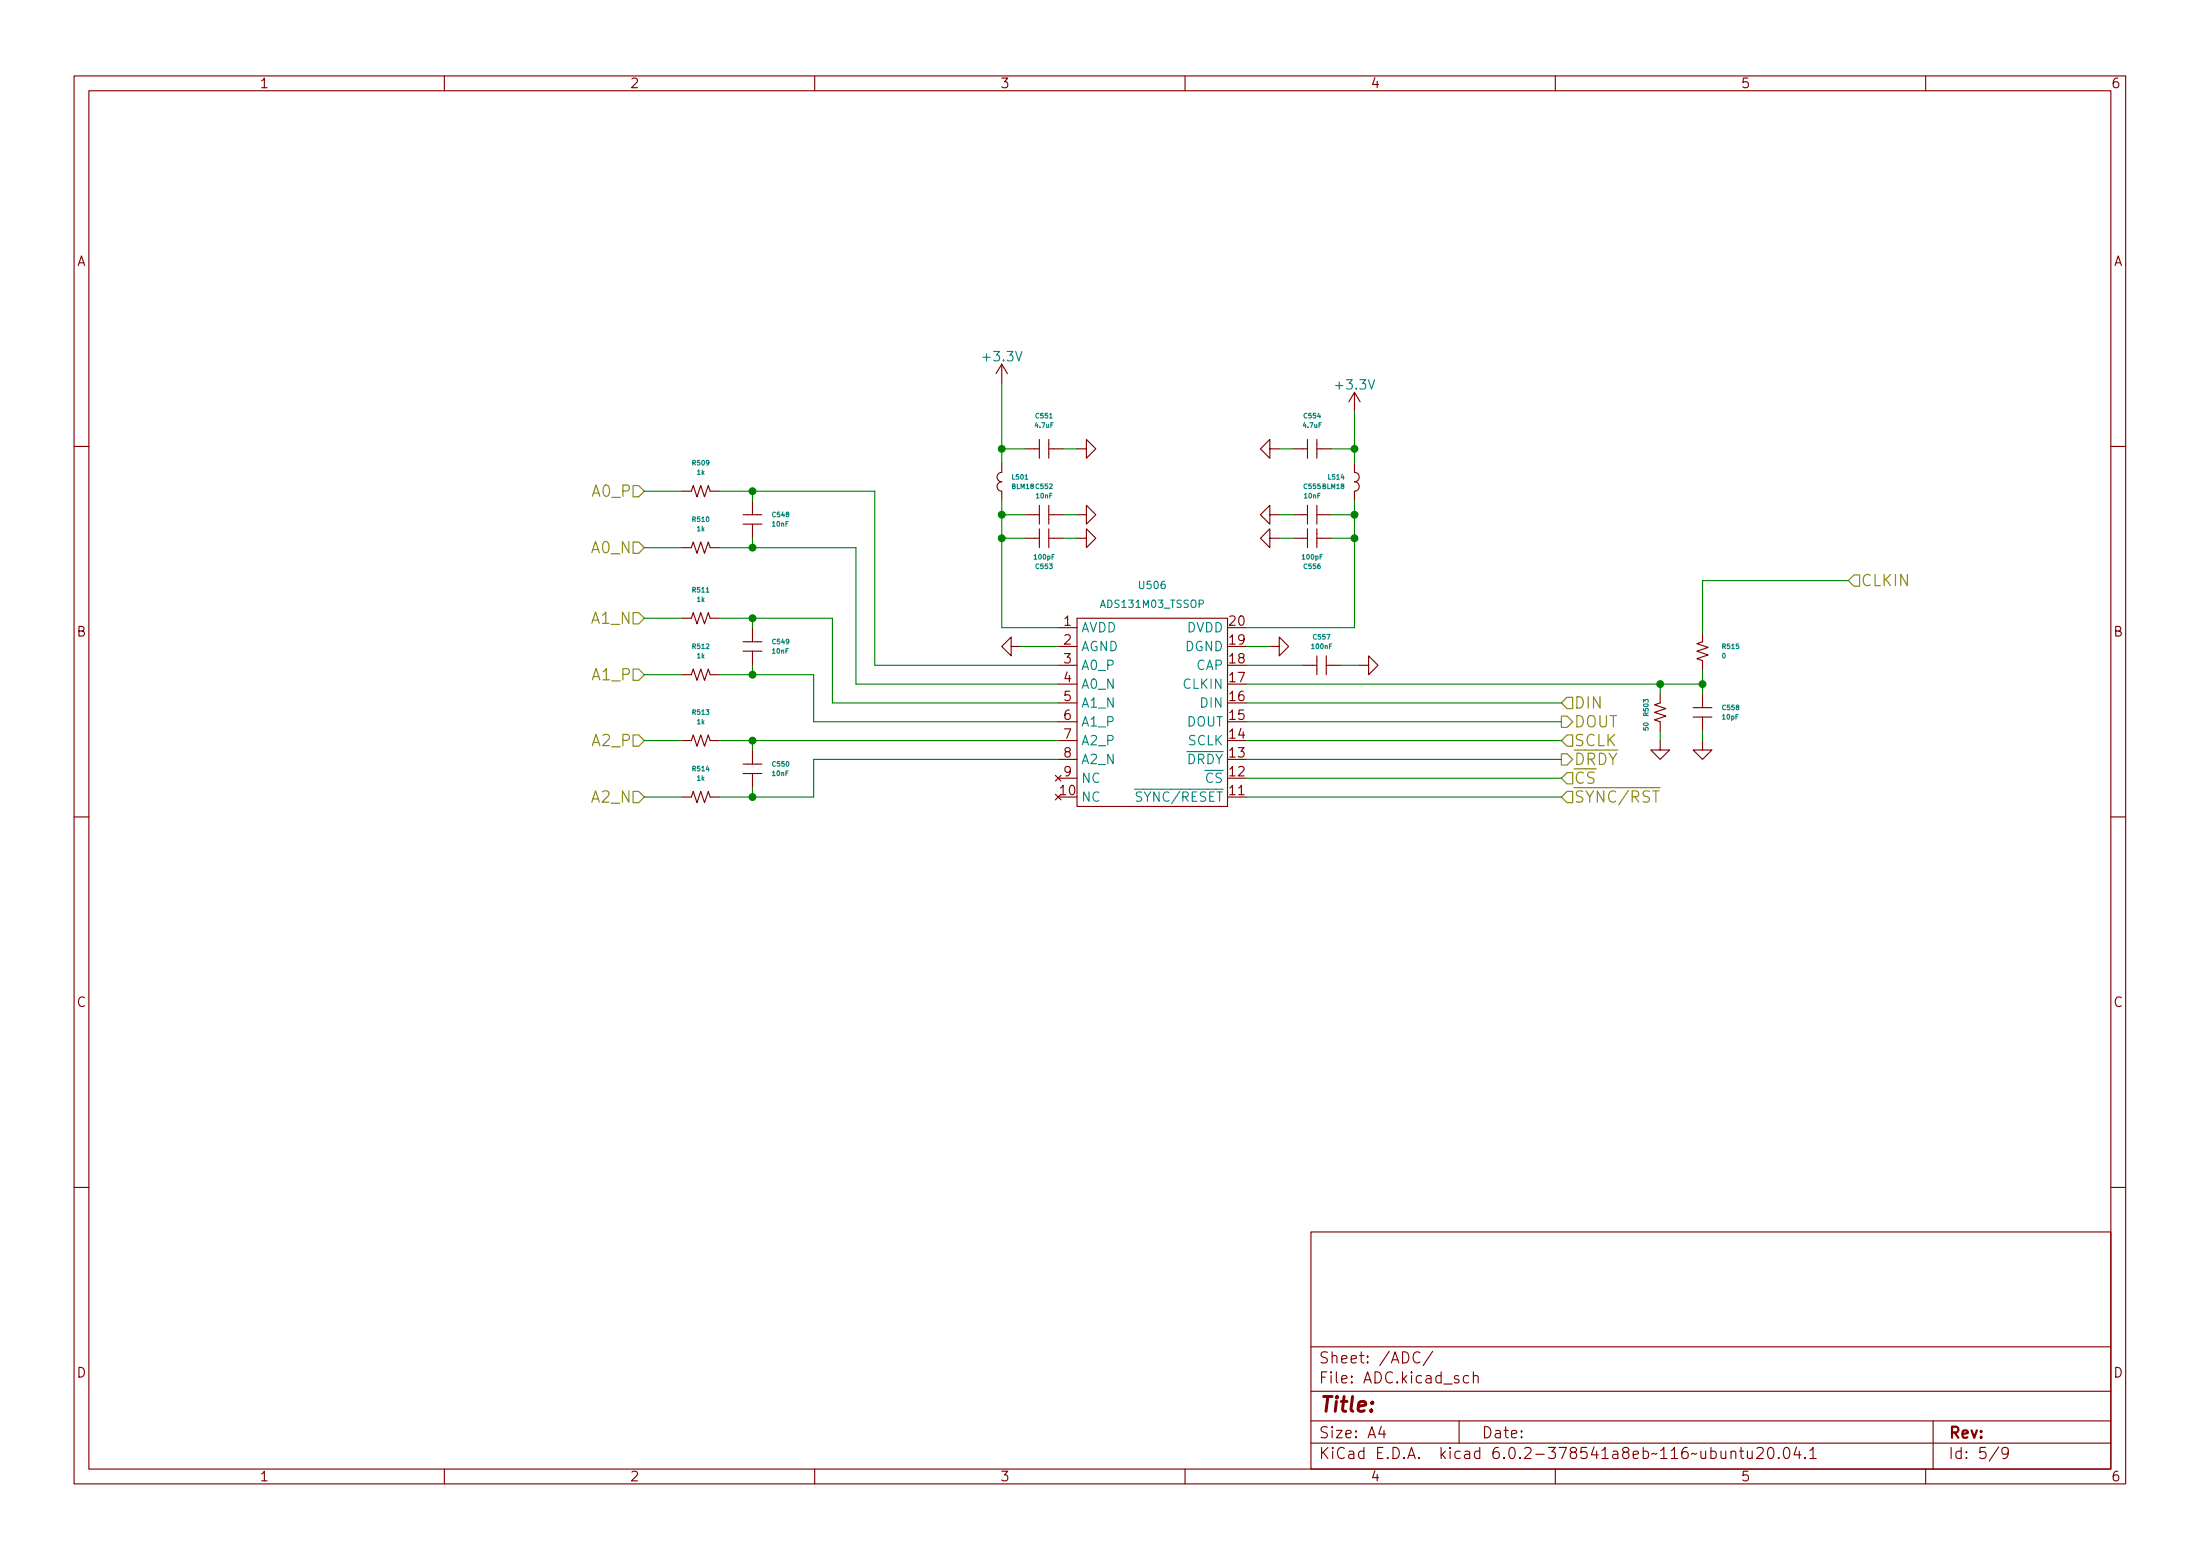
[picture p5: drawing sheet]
(kicad_sch (version 20211123) (generator eeschema)

 (paper "A4")

 (lib_symbols
  (symbol "ADS131M03:ADS131M03_TSSOP" (in_bom yes) (on_board yes)
   (property "Reference" "U" (id 0) (at 0 13.97 0) (effects (font (size 1 1))))
   (property "Value" "ADS131M03_TSSOP" (id 1) (at 0 -15.24 0) (effects (font (size 1 1))))
   (property "Footprint" "SSOP:TSSOP20_5.8W" (id 2) (at -3.81 3.81 0) (effects (font (size 1.27 1.27)) hide))
   (property "Datasheet" "" (id 3) (at -3.81 3.81 0) (effects (font (size 1.27 1.27)) hide))
   (symbol "ADS131M03_TSSOP_0_1"
    (rectangle (start -10.16 12.7) (end 10.16 -12.7) (stroke (width 0.1524) (type default) (color 0 0 0 0)) (fill (type none))))
   (symbol "ADS131M03_TSSOP_1_1"
    (pin power_in line (at -12.7 11.43 0) (length 2.54) (name "AVDD" (effects (font (size 1.27 1.27)))) (number "1" (effects (font (size 1.27 1.27)))))
    (pin no_connect line (at -12.7 -11.43 0) (length 2.54) (name "NC" (effects (font (size 1.27 1.27)))) (number "10" (effects (font (size 1.27 1.27)))))
    (pin input line (at 12.7 -11.43 180) (length 2.54) (name "~{SYNC/RESET}" (effects (font (size 1.27 1.27)))) (number "11" (effects (font (size 1.27 1.27)))))
    (pin input line (at 12.7 -8.89 180) (length 2.54) (name "~{CS}" (effects (font (size 1.27 1.27)))) (number "12" (effects (font (size 1.27 1.27)))))
    (pin output line (at 12.7 -6.35 180) (length 2.54) (name "~{DRDY}" (effects (font (size 1.27 1.27)))) (number "13" (effects (font (size 1.27 1.27)))))
    (pin input line (at 12.7 -3.81 180) (length 2.54) (name "SCLK" (effects (font (size 1.27 1.27)))) (number "14" (effects (font (size 1.27 1.27)))))
    (pin output line (at 12.7 -1.27 180) (length 2.54) (name "DOUT" (effects (font (size 1.27 1.27)))) (number "15" (effects (font (size 1.27 1.27)))))
    (pin input line (at 12.7 1.27 180) (length 2.54) (name "DIN" (effects (font (size 1.27 1.27)))) (number "16" (effects (font (size 1.27 1.27)))))
    (pin input line (at 12.7 3.81 180) (length 2.54) (name "CLKIN" (effects (font (size 1.27 1.27)))) (number "17" (effects (font (size 1.27 1.27)))))
    (pin power_out line (at 12.7 6.35 180) (length 2.54) (name "CAP" (effects (font (size 1.27 1.27)))) (number "18" (effects (font (size 1.27 1.27)))))
    (pin power_in line (at 12.7 8.89 180) (length 2.54) (name "DGND" (effects (font (size 1.27 1.27)))) (number "19" (effects (font (size 1.27 1.27)))))
    (pin power_in line (at -12.7 8.89 0) (length 2.54) (name "AGND" (effects (font (size 1.27 1.27)))) (number "2" (effects (font (size 1.27 1.27)))))
    (pin power_in line (at 12.7 11.43 180) (length 2.54) (name "DVDD" (effects (font (size 1.27 1.27)))) (number "20" (effects (font (size 1.27 1.27)))))
    (pin input line (at -12.7 6.35 0) (length 2.54) (name "A0_P" (effects (font (size 1.27 1.27)))) (number "3" (effects (font (size 1.27 1.27)))))
    (pin input line (at -12.7 3.81 0) (length 2.54) (name "A0_N" (effects (font (size 1.27 1.27)))) (number "4" (effects (font (size 1.27 1.27)))))
    (pin input line (at -12.7 1.27 0) (length 2.54) (name "A1_N" (effects (font (size 1.27 1.27)))) (number "5" (effects (font (size 1.27 1.27)))))
    (pin input line (at -12.7 -1.27 0) (length 2.54) (name "A1_P" (effects (font (size 1.27 1.27)))) (number "6" (effects (font (size 1.27 1.27)))))
    (pin input line (at -12.7 -3.81 0) (length 2.54) (name "A2_P" (effects (font (size 1.27 1.27)))) (number "7" (effects (font (size 1.27 1.27)))))
    (pin input line (at -12.7 -6.35 0) (length 2.54) (name "A2_N" (effects (font (size 1.27 1.27)))) (number "8" (effects (font (size 1.27 1.27)))))
    (pin no_connect line (at -12.7 -8.89 0) (length 2.54) (name "NC" (effects (font (size 1.27 1.27)))) (number "9" (effects (font (size 1.27 1.27)))))))
  (symbol "adccore-rescue:+3.3V" (power) (pin_names (offset 0)) (in_bom yes) (on_board yes)
   (property "Reference" "#PWR" (id 0) (at 0 -3.81 0) (effects (font (size 1.27 1.27)) hide))
   (property "Value" "+3.3V" (id 1) (at 0 3.556 0) (effects (font (size 1.27 1.27))))
   (property "Footprint" "" (id 2) (at 0 0 0) (effects (font (size 1.27 1.27)) hide))
   (property "Datasheet" "" (id 3) (at 0 0 0) (effects (font (size 1.27 1.27)) hide))
   (symbol "+3.3V_0_1"
    (polyline (pts (xy -0.762 1.27) (xy 0 2.54)) (stroke (width 0) (type default) (color 0 0 0 0)) (fill (type none)))
    (polyline (pts (xy 0 0) (xy 0 2.54)) (stroke (width 0) (type default) (color 0 0 0 0)) (fill (type none)))
    (polyline (pts (xy 0 2.54) (xy 0.762 1.27)) (stroke (width 0) (type default) (color 0 0 0 0)) (fill (type none))))
   (symbol "+3.3V_1_1"
    (pin power_in line (at 0 0 90) (length 0) hide (name "+3V3" (effects (font (size 1.27 1.27)))) (number "1" (effects (font (size 1.27 1.27)))))))
  (symbol "adccore-rescue:GND" (power) (pin_names (offset 0)) (in_bom yes) (on_board yes)
   (property "Reference" "#PWR" (id 0) (at 0 -6.35 0) (effects (font (size 1.27 1.27)) hide))
   (property "Value" "GND" (id 1) (at 0 -3.81 0) (effects (font (size 1.27 1.27))))
   (property "Footprint" "" (id 2) (at 0 0 0) (effects (font (size 1.27 1.27)) hide))
   (property "Datasheet" "" (id 3) (at 0 0 0) (effects (font (size 1.27 1.27)) hide))
   (symbol "GND_0_1"
    (polyline (pts (xy 0 0) (xy 0 -1.27) (xy 1.27 -1.27) (xy 0 -2.54) (xy -1.27 -1.27) (xy 0 -1.27)) (stroke (width 0) (type default) (color 0 0 0 0)) (fill (type none))))
   (symbol "GND_1_1"
    (pin power_in line (at 0 0 270) (length 0) hide (name "GND" (effects (font (size 1.27 1.27)))) (number "1" (effects (font (size 1.27 1.27)))))))
  (symbol "passives:CAP_0402" (pin_numbers hide) (pin_names (offset 0) hide) (in_bom yes) (on_board yes)
   (property "Reference" "C" (id 0) (at 0 -2.54 0) (effects (font (size 0.635 0.635))))
   (property "Value" "CAP_0402" (id 1) (at 0 1.905 0) (effects (font (size 0.635 0.635))))
   (property "Footprint" "General_SMD:SM0402" (id 2) (at 0 2.54 0) (effects (font (size 1.524 1.524)) hide))
   (property "Datasheet" "" (id 3) (at 0 0 0) (effects (font (size 1.524 1.524))))
   (symbol "CAP_0402_0_1"
    (polyline (pts (xy -1.27 0) (xy -0.635 0)) (stroke (width 0) (type default) (color 0 0 0 0)) (fill (type none)))
    (polyline (pts (xy -0.635 -1.27) (xy -0.635 1.27)) (stroke (width 0) (type default) (color 0 0 0 0)) (fill (type none)))
    (polyline (pts (xy 0.635 -1.27) (xy 0.635 -0.635)) (stroke (width 0) (type default) (color 0 0 0 0)) (fill (type none)))
    (polyline (pts (xy 0.635 0.635) (xy 0.635 -0.635)) (stroke (width 0) (type default) (color 0 0 0 0)) (fill (type none)))
    (polyline (pts (xy 0.635 1.27) (xy 0.635 0.635)) (stroke (width 0) (type default) (color 0 0 0 0)) (fill (type none)))
    (polyline (pts (xy 1.27 0) (xy 0.635 0)) (stroke (width 0) (type default) (color 0 0 0 0)) (fill (type none))))
   (symbol "CAP_0402_1_1"
    (pin passive line (at -2.54 0 0) (length 1.27) (name "~" (effects (font (size 0.635 0.635)))) (number "1" (effects (font (size 0.635 0.635)))))
    (pin passive line (at 2.54 0 180) (length 1.27) (name "~" (effects (font (size 0.635 0.635)))) (number "2" (effects (font (size 0.635 0.635)))))))
  (symbol "passives:CAP_0805" (pin_numbers hide) (pin_names (offset 0) hide) (in_bom yes) (on_board yes)
   (property "Reference" "C" (id 0) (at 0 -2.54 0) (effects (font (size 0.635 0.635))))
   (property "Value" "CAP_0805" (id 1) (at 0 1.905 0) (effects (font (size 0.635 0.635))))
   (property "Footprint" "General_SMD:SM0805" (id 2) (at 0 2.54 0) (effects (font (size 1.524 1.524)) hide))
   (property "Datasheet" "" (id 3) (at 0 0 0) (effects (font (size 1.524 1.524))))
   (symbol "CAP_0805_0_1"
    (polyline (pts (xy -1.27 0) (xy -0.635 0)) (stroke (width 0) (type default) (color 0 0 0 0)) (fill (type none)))
    (polyline (pts (xy -0.635 -1.27) (xy -0.635 1.27)) (stroke (width 0) (type default) (color 0 0 0 0)) (fill (type none)))
    (polyline (pts (xy 0.635 -1.27) (xy 0.635 -0.635)) (stroke (width 0) (type default) (color 0 0 0 0)) (fill (type none)))
    (polyline (pts (xy 0.635 0.635) (xy 0.635 -0.635)) (stroke (width 0) (type default) (color 0 0 0 0)) (fill (type none)))
    (polyline (pts (xy 0.635 1.27) (xy 0.635 0.635)) (stroke (width 0) (type default) (color 0 0 0 0)) (fill (type none)))
    (polyline (pts (xy 1.27 0) (xy 0.635 0)) (stroke (width 0) (type default) (color 0 0 0 0)) (fill (type none))))
   (symbol "CAP_0805_1_1"
    (pin passive line (at -2.54 0 0) (length 1.27) (name "~" (effects (font (size 0.635 0.635)))) (number "1" (effects (font (size 0.635 0.635)))))
    (pin passive line (at 2.54 0 180) (length 1.27) (name "~" (effects (font (size 0.635 0.635)))) (number "2" (effects (font (size 0.635 0.635)))))))
  (symbol "passives:IND_0603" (pin_numbers hide) (pin_names (offset 0) hide) (in_bom yes) (on_board yes)
   (property "Reference" "L" (id 0) (at 0 -2.54 0) (effects (font (size 0.635 0.635))))
   (property "Value" "IND_0603" (id 1) (at 0 1.27 0) (effects (font (size 0.635 0.635))))
   (property "Footprint" "SM0603" (id 2) (at 0 0 0) (effects (font (size 1.524 1.524)) hide))
   (property "Datasheet" "" (id 3) (at 0 0 0) (effects (font (size 1.524 1.524))))
   (symbol "IND_0603_0_1"
    (arc (start 0 0) (mid -0.635 0.635) (end -1.27 0) (stroke (width 0) (type default) (color 0 0 0 0)) (fill (type none)))
    (arc (start 1.27 0) (mid 0.635 0.635) (end 0 0) (stroke (width 0) (type default) (color 0 0 0 0)) (fill (type none))))
   (symbol "IND_0603_1_1"
    (pin passive line (at -2.54 0 0) (length 1.27) (name "~" (effects (font (size 0.635 0.635)))) (number "1" (effects (font (size 0.635 0.635)))))
    (pin passive line (at 2.54 0 180) (length 1.27) (name "~" (effects (font (size 0.635 0.635)))) (number "2" (effects (font (size 0.635 0.635)))))))
  (symbol "passives:RES_0402" (pin_numbers hide) (pin_names (offset 0) hide) (in_bom yes) (on_board yes)
   (property "Reference" "R" (id 0) (at 0 -2.54 0) (effects (font (size 0.635 0.635))))
   (property "Value" "RES_0402" (id 1) (at 0 1.27 0) (effects (font (size 0.635 0.635))))
   (property "Footprint" "SM0402" (id 2) (at 0 0 0) (effects (font (size 1.524 1.524)) hide))
   (property "Datasheet" "" (id 3) (at 0 0 0) (effects (font (size 1.524 1.524))))
   (symbol "RES_0402_0_1"
    (polyline (pts (xy -1.27 0) (xy -1.016 0.762) (xy -0.508 -0.762) (xy 0 0.762) (xy 0.508 -0.762) (xy 1.016 0.762) (xy 1.27 0)) (stroke (width 0) (type default) (color 0 0 0 0)) (fill (type none))))
   (symbol "RES_0402_1_1"
    (pin passive line (at -2.54 0 0) (length 1.27) (name "1" (effects (font (size 1.27 1.27)))) (number "1" (effects (font (size 1.27 1.27)))))
    (pin passive line (at 2.54 0 180) (length 1.27) (name "2" (effects (font (size 1.27 1.27)))) (number "2" (effects (font (size 1.27 1.27))))))))

 (junction (at 101.6 73.66) (diameter 0) (color 0 0 0 0))
 (junction (at 135.255 60.325) (diameter 0) (color 0 0 0 0))
 (junction (at 182.88 72.39) (diameter 0) (color 0 0 0 0))
 (junction (at 182.88 60.325) (diameter 0) (color 0 0 0 0))
 (junction (at 182.88 69.215) (diameter 0) (color 0 0 0 0))
 (junction (at 135.255 72.39) (diameter 0) (color 0 0 0 0))
 (junction (at 101.6 83.185) (diameter 0) (color 0 0 0 0))
 (junction (at 224.155 92.075) (diameter 0) (color 0 0 0 0))
 (junction (at 101.6 107.315) (diameter 0) (color 0 0 0 0))
 (junction (at 101.6 66.04) (diameter 0) (color 0 0 0 0))
 (junction (at 135.255 69.215) (diameter 0) (color 0 0 0 0))
 (junction (at 101.6 90.805) (diameter 0) (color 0 0 0 0))
 (junction (at 101.6 99.695) (diameter 0) (color 0 0 0 0))
 (junction (at 229.87 92.075) (diameter 0) (color 0 0 0 0))

 (wire (pts (xy 182.88 69.215) (xy 182.88 72.39)) (stroke (width 0) (type default) (color 0 0 0 0)))
 (wire (pts (xy 224.155 92.075) (xy 229.87 92.075)) (stroke (width 0) (type default) (color 0 0 0 0)))
 (wire (pts (xy 224.155 92.075) (xy 224.155 93.345)) (stroke (width 0) (type default) (color 0 0 0 0)))
 (wire (pts (xy 101.6 73.66) (xy 97.155 73.66)) (stroke (width 0) (type default) (color 0 0 0 0)))
 (wire (pts (xy 86.995 107.315) (xy 92.075 107.315)) (stroke (width 0) (type default) (color 0 0 0 0)))
 (wire (pts (xy 101.6 106.045) (xy 101.6 107.315)) (stroke (width 0) (type default) (color 0 0 0 0)))
 (wire (pts (xy 168.275 97.155) (xy 210.82 97.155)) (stroke (width 0) (type default) (color 0 0 0 0)))
 (wire (pts (xy 86.995 99.695) (xy 92.075 99.695)) (stroke (width 0) (type default) (color 0 0 0 0)))
 (wire (pts (xy 229.87 90.17) (xy 229.87 92.075)) (stroke (width 0) (type default) (color 0 0 0 0)))
 (wire (pts (xy 101.6 72.39) (xy 101.6 73.66)) (stroke (width 0) (type default) (color 0 0 0 0)))
 (wire (pts (xy 143.51 60.325) (xy 145.415 60.325)) (stroke (width 0) (type default) (color 0 0 0 0)))
 (wire (pts (xy 142.875 89.535) (xy 118.11 89.535)) (stroke (width 0) (type default) (color 0 0 0 0)))
 (wire (pts (xy 86.995 66.04) (xy 92.075 66.04)) (stroke (width 0) (type default) (color 0 0 0 0)))
 (wire (pts (xy 142.875 84.455) (xy 135.255 84.455)) (stroke (width 0) (type default) (color 0 0 0 0)))
 (wire (pts (xy 101.6 99.695) (xy 101.6 100.965)) (stroke (width 0) (type default) (color 0 0 0 0)))
 (wire (pts (xy 142.875 102.235) (xy 109.855 102.235)) (stroke (width 0) (type default) (color 0 0 0 0)))
 (wire (pts (xy 229.87 98.425) (xy 229.87 99.695)) (stroke (width 0) (type default) (color 0 0 0 0)))
 (wire (pts (xy 168.275 107.315) (xy 210.82 107.315)) (stroke (width 0) (type default) (color 0 0 0 0)))
 (wire (pts (xy 142.875 92.075) (xy 115.57 92.075)) (stroke (width 0) (type default) (color 0 0 0 0)))
 (wire (pts (xy 118.11 66.04) (xy 101.6 66.04)) (stroke (width 0) (type default) (color 0 0 0 0)))
 (wire (pts (xy 174.625 60.325) (xy 172.72 60.325)) (stroke (width 0) (type default) (color 0 0 0 0)))
 (wire (pts (xy 137.795 86.995) (xy 142.875 86.995)) (stroke (width 0) (type default) (color 0 0 0 0)))
 (wire (pts (xy 92.075 73.66) (xy 86.995 73.66)) (stroke (width 0) (type default) (color 0 0 0 0)))
 (wire (pts (xy 180.975 89.535) (xy 183.515 89.535)) (stroke (width 0) (type default) (color 0 0 0 0)))
 (wire (pts (xy 135.255 60.325) (xy 138.43 60.325)) (stroke (width 0) (type default) (color 0 0 0 0)))
 (wire (pts (xy 109.855 102.235) (xy 109.855 107.315)) (stroke (width 0) (type default) (color 0 0 0 0)))
 (wire (pts (xy 115.57 92.075) (xy 115.57 73.66)) (stroke (width 0) (type default) (color 0 0 0 0)))
 (wire (pts (xy 229.87 92.075) (xy 229.87 93.345)) (stroke (width 0) (type default) (color 0 0 0 0)))
 (wire (pts (xy 143.51 69.215) (xy 145.415 69.215)) (stroke (width 0) (type default) (color 0 0 0 0)))
 (wire (pts (xy 101.6 99.695) (xy 142.875 99.695)) (stroke (width 0) (type default) (color 0 0 0 0)))
 (wire (pts (xy 135.255 51.435) (xy 135.255 60.325)) (stroke (width 0) (type default) (color 0 0 0 0)))
 (wire (pts (xy 143.51 72.39) (xy 145.415 72.39)) (stroke (width 0) (type default) (color 0 0 0 0)))
 (wire (pts (xy 97.155 99.695) (xy 101.6 99.695)) (stroke (width 0) (type default) (color 0 0 0 0)))
 (wire (pts (xy 135.255 84.455) (xy 135.255 72.39)) (stroke (width 0) (type default) (color 0 0 0 0)))
 (wire (pts (xy 168.275 102.235) (xy 210.82 102.235)) (stroke (width 0) (type default) (color 0 0 0 0)))
 (wire (pts (xy 118.11 89.535) (xy 118.11 66.04)) (stroke (width 0) (type default) (color 0 0 0 0)))
 (wire (pts (xy 97.155 83.185) (xy 101.6 83.185)) (stroke (width 0) (type default) (color 0 0 0 0)))
 (wire (pts (xy 86.995 90.805) (xy 92.075 90.805)) (stroke (width 0) (type default) (color 0 0 0 0)))
 (wire (pts (xy 101.6 107.315) (xy 97.155 107.315)) (stroke (width 0) (type default) (color 0 0 0 0)))
 (wire (pts (xy 142.875 97.155) (xy 109.855 97.155)) (stroke (width 0) (type default) (color 0 0 0 0)))
 (wire (pts (xy 168.275 99.695) (xy 210.82 99.695)) (stroke (width 0) (type default) (color 0 0 0 0)))
 (wire (pts (xy 182.88 84.455) (xy 182.88 72.39)) (stroke (width 0) (type default) (color 0 0 0 0)))
 (wire (pts (xy 115.57 73.66) (xy 101.6 73.66)) (stroke (width 0) (type default) (color 0 0 0 0)))
 (wire (pts (xy 135.255 67.31) (xy 135.255 69.215)) (stroke (width 0) (type default) (color 0 0 0 0)))
 (wire (pts (xy 142.875 94.615) (xy 112.395 94.615)) (stroke (width 0) (type default) (color 0 0 0 0)))
 (wire (pts (xy 229.87 78.105) (xy 249.555 78.105)) (stroke (width 0) (type default) (color 0 0 0 0)))
 (wire (pts (xy 182.88 69.215) (xy 179.705 69.215)) (stroke (width 0) (type default) (color 0 0 0 0)))
 (wire (pts (xy 182.88 55.245) (xy 182.88 60.325)) (stroke (width 0) (type default) (color 0 0 0 0)))
 (wire (pts (xy 101.6 83.185) (xy 101.6 84.455)) (stroke (width 0) (type default) (color 0 0 0 0)))
 (wire (pts (xy 174.625 72.39) (xy 172.72 72.39)) (stroke (width 0) (type default) (color 0 0 0 0)))
 (wire (pts (xy 97.155 66.04) (xy 101.6 66.04)) (stroke (width 0) (type default) (color 0 0 0 0)))
 (wire (pts (xy 109.855 90.805) (xy 101.6 90.805)) (stroke (width 0) (type default) (color 0 0 0 0)))
 (wire (pts (xy 135.255 69.215) (xy 138.43 69.215)) (stroke (width 0) (type default) (color 0 0 0 0)))
 (wire (pts (xy 168.275 84.455) (xy 182.88 84.455)) (stroke (width 0) (type default) (color 0 0 0 0)))
 (wire (pts (xy 112.395 94.615) (xy 112.395 83.185)) (stroke (width 0) (type default) (color 0 0 0 0)))
 (wire (pts (xy 168.275 104.775) (xy 210.82 104.775)) (stroke (width 0) (type default) (color 0 0 0 0)))
 (wire (pts (xy 135.255 72.39) (xy 138.43 72.39)) (stroke (width 0) (type default) (color 0 0 0 0)))
 (wire (pts (xy 229.87 85.09) (xy 229.87 78.105)) (stroke (width 0) (type default) (color 0 0 0 0)))
 (wire (pts (xy 112.395 83.185) (xy 101.6 83.185)) (stroke (width 0) (type default) (color 0 0 0 0)))
 (wire (pts (xy 182.88 60.325) (xy 182.88 62.23)) (stroke (width 0) (type default) (color 0 0 0 0)))
 (wire (pts (xy 135.255 60.325) (xy 135.255 62.23)) (stroke (width 0) (type default) (color 0 0 0 0)))
 (wire (pts (xy 224.155 98.425) (xy 224.155 99.695)) (stroke (width 0) (type default) (color 0 0 0 0)))
 (wire (pts (xy 101.6 89.535) (xy 101.6 90.805)) (stroke (width 0) (type default) (color 0 0 0 0)))
 (wire (pts (xy 101.6 90.805) (xy 97.155 90.805)) (stroke (width 0) (type default) (color 0 0 0 0)))
 (wire (pts (xy 101.6 66.04) (xy 101.6 67.31)) (stroke (width 0) (type default) (color 0 0 0 0)))
 (wire (pts (xy 168.275 86.995) (xy 171.45 86.995)) (stroke (width 0) (type default) (color 0 0 0 0)))
 (wire (pts (xy 109.855 107.315) (xy 101.6 107.315)) (stroke (width 0) (type default) (color 0 0 0 0)))
 (wire (pts (xy 182.88 72.39) (xy 179.705 72.39)) (stroke (width 0) (type default) (color 0 0 0 0)))
 (wire (pts (xy 109.855 97.155) (xy 109.855 90.805)) (stroke (width 0) (type default) (color 0 0 0 0)))
 (wire (pts (xy 182.88 60.325) (xy 179.705 60.325)) (stroke (width 0) (type default) (color 0 0 0 0)))
 (wire (pts (xy 86.995 83.185) (xy 92.075 83.185)) (stroke (width 0) (type default) (color 0 0 0 0)))
 (wire (pts (xy 168.275 94.615) (xy 210.82 94.615)) (stroke (width 0) (type default) (color 0 0 0 0)))
 (wire (pts (xy 174.625 69.215) (xy 172.72 69.215)) (stroke (width 0) (type default) (color 0 0 0 0)))
 (wire (pts (xy 182.88 67.31) (xy 182.88 69.215)) (stroke (width 0) (type default) (color 0 0 0 0)))
 (wire (pts (xy 135.255 69.215) (xy 135.255 72.39)) (stroke (width 0) (type default) (color 0 0 0 0)))
 (wire (pts (xy 168.275 92.075) (xy 224.155 92.075)) (stroke (width 0) (type default) (color 0 0 0 0)))
 (wire (pts (xy 168.275 89.535) (xy 175.895 89.535)) (stroke (width 0) (type default) (color 0 0 0 0)))

 (hierarchical_label "A2_P" (shape input) (at 86.995 99.695 180) (effects (font (size 1.524 1.524)) (justify right)))
 (hierarchical_label "~{SYNC{slash}RST}" (shape input) (at 210.82 107.315 0) (effects (font (size 1.524 1.524)) (justify left)))
 (hierarchical_label "A0_N" (shape input) (at 86.995 73.66 180) (effects (font (size 1.524 1.524)) (justify right)))
 (hierarchical_label "SCLK" (shape input) (at 210.82 99.695 0) (effects (font (size 1.524 1.524)) (justify left)))
 (hierarchical_label "A0_P" (shape input) (at 86.995 66.04 180) (effects (font (size 1.524 1.524)) (justify right)))
 (hierarchical_label "~{DRDY}" (shape output) (at 210.82 102.235 0) (effects (font (size 1.524 1.524)) (justify left)))
 (hierarchical_label "CLKIN" (shape input) (at 249.555 78.105 0) (effects (font (size 1.524 1.524)) (justify left)))
 (hierarchical_label "A1_N" (shape input) (at 86.995 83.185 180) (effects (font (size 1.524 1.524)) (justify right)))
 (hierarchical_label "~{CS}" (shape input) (at 210.82 104.775 0) (effects (font (size 1.524 1.524)) (justify left)))
 (hierarchical_label "A1_P" (shape input) (at 86.995 90.805 180) (effects (font (size 1.524 1.524)) (justify right)))
 (hierarchical_label "DOUT" (shape output) (at 210.82 97.155 0) (effects (font (size 1.524 1.524)) (justify left)))
 (hierarchical_label "A2_N" (shape input) (at 86.995 107.315 180) (effects (font (size 1.524 1.524)) (justify right)))
 (hierarchical_label "DIN" (shape input) (at 210.82 94.615 0) (effects (font (size 1.524 1.524)) (justify left)))

 (symbol (lib_id "passives:RES_0402") (at 94.615 90.805 0) (unit 1) (in_bom yes) (on_board yes) (fields_autoplaced)
  (property "Reference" "R512" (id 0) (at 94.615 86.995 0) (effects (font (size 0.635 0.635))))
  (property "Value" "1k" (id 1) (at 94.615 88.265 0) (effects (font (size 0.635 0.635))))
  (property "Footprint" "SM0402" (id 2) (at 94.615 90.805 0) (effects (font (size 1.524 1.524)) hide))
  (property "Datasheet" "" (id 3) (at 94.615 90.805 0) (effects (font (size 1.524 1.524)))) (pin "1") (pin "2"))

 (symbol (lib_id "passives:CAP_0402") (at 101.6 69.85 90) (unit 1) (in_bom yes) (on_board yes) (fields_autoplaced)
  (property "Reference" "C548" (id 0) (at 104.14 69.215 90) (effects (font (size 0.635 0.635)) (justify right)))
  (property "Value" "10nF" (id 1) (at 104.14 70.485 90) (effects (font (size 0.635 0.635)) (justify right)))
  (property "Footprint" "General_SMD:SM0402" (id 2) (at 99.06 69.85 0) (effects (font (size 1.524 1.524)) hide))
  (property "Datasheet" "" (id 3) (at 101.6 69.85 0) (effects (font (size 1.524 1.524)))) (pin "1") (pin "2"))

 (symbol (lib_id "passives:IND_0603") (at 182.88 64.77 270) (mirror x) (unit 1) (in_bom yes) (on_board yes) (fields_autoplaced)
  (property "Reference" "L514" (id 0) (at 181.61 64.135 90) (effects (font (size 0.635 0.635)) (justify right)))
  (property "Value" "BLM18" (id 1) (at 181.61 65.405 90) (effects (font (size 0.635 0.635)) (justify right)))
  (property "Footprint" "SM0603" (id 2) (at 182.88 64.77 0) (effects (font (size 1.524 1.524)) hide))
  (property "Datasheet" "" (id 3) (at 182.88 64.77 0) (effects (font (size 1.524 1.524)))) (pin "1") (pin "2"))

 (symbol (lib_id "adccore-rescue:GND") (at 172.72 72.39 270) (mirror x) (unit 1) (in_bom yes) (on_board yes)
  (property "Reference" "#PWR0203" (id 0) (at 166.37 72.39 0) (effects (font (size 1.27 1.27)) hide))
  (property "Value" "GND" (id 1) (at 168.91 72.39 0) (effects (font (size 1.27 1.27)) hide))
  (property "Footprint" "" (id 2) (at 172.72 72.39 0) (effects (font (size 1.27 1.27)) hide))
  (property "Datasheet" "" (id 3) (at 172.72 72.39 0) (effects (font (size 1.27 1.27)) hide)) (pin "1"))

 (symbol (lib_id "passives:RES_0402") (at 94.615 73.66 0) (unit 1) (in_bom yes) (on_board yes) (fields_autoplaced)
  (property "Reference" "R510" (id 0) (at 94.615 69.85 0) (effects (font (size 0.635 0.635))))
  (property "Value" "1k" (id 1) (at 94.615 71.12 0) (effects (font (size 0.635 0.635))))
  (property "Footprint" "SM0402" (id 2) (at 94.615 73.66 0) (effects (font (size 1.524 1.524)) hide))
  (property "Datasheet" "" (id 3) (at 94.615 73.66 0) (effects (font (size 1.524 1.524)))) (pin "1") (pin "2"))

 (symbol (lib_id "passives:CAP_0402") (at 177.165 72.39 0) (unit 1) (in_bom yes) (on_board yes)
  (property "Reference" "C556" (id 0) (at 177.165 76.2 0) (effects (font (size 0.635 0.635))))
  (property "Value" "100pF" (id 1) (at 177.165 74.93 0) (effects (font (size 0.635 0.635))))
  (property "Footprint" "General_SMD:SM0402" (id 2) (at 177.165 69.85 0) (effects (font (size 1.524 1.524)) hide))
  (property "Datasheet" "" (id 3) (at 177.165 72.39 0) (effects (font (size 1.524 1.524)))) (pin "1") (pin "2"))

 (symbol (lib_id "passives:CAP_0805") (at 140.97 60.325 0) (unit 1) (in_bom yes) (on_board yes) (fields_autoplaced)
  (property "Reference" "C551" (id 0) (at 140.97 55.88 0) (effects (font (size 0.635 0.635))))
  (property "Value" "4.7uF" (id 1) (at 140.97 57.15 0) (effects (font (size 0.635 0.635))))
  (property "Footprint" "General_SMD:SM0805" (id 2) (at 140.97 57.785 0) (effects (font (size 1.524 1.524)) hide))
  (property "Datasheet" "" (id 3) (at 140.97 60.325 0) (effects (font (size 1.524 1.524)))) (pin "1") (pin "2"))

 (symbol (lib_id "passives:RES_0402") (at 224.155 95.885 90) (unit 1) (in_bom yes) (on_board yes)
  (property "Reference" "R503" (id 0) (at 222.25 93.98 0) (effects (font (size 0.635 0.635)) (justify right)))
  (property "Value" "50" (id 1) (at 222.25 97.155 0) (effects (font (size 0.635 0.635)) (justify right)))
  (property "Footprint" "SM0402" (id 2) (at 224.155 95.885 0) (effects (font (size 1.524 1.524)) hide))
  (property "Datasheet" "" (id 3) (at 224.155 95.885 0) (effects (font (size 1.524 1.524)))) (pin "1") (pin "2"))

 (symbol (lib_id "adccore-rescue:GND") (at 171.45 86.995 90) (mirror x) (unit 1) (in_bom yes) (on_board yes)
  (property "Reference" "#PWR0200" (id 0) (at 177.8 86.995 0) (effects (font (size 1.27 1.27)) hide))
  (property "Value" "GND" (id 1) (at 175.26 86.995 0) (effects (font (size 1.27 1.27)) hide))
  (property "Footprint" "" (id 2) (at 171.45 86.995 0) (effects (font (size 1.27 1.27)) hide))
  (property "Datasheet" "" (id 3) (at 171.45 86.995 0) (effects (font (size 1.27 1.27)) hide)) (pin "1"))

 (symbol (lib_id "passives:CAP_0402") (at 229.87 95.885 90) (unit 1) (in_bom yes) (on_board yes) (fields_autoplaced)
  (property "Reference" "C558" (id 0) (at 232.41 95.25 90) (effects (font (size 0.635 0.635)) (justify right)))
  (property "Value" "10pF" (id 1) (at 232.41 96.52 90) (effects (font (size 0.635 0.635)) (justify right)))
  (property "Footprint" "General_SMD:SM0402" (id 2) (at 227.33 95.885 0) (effects (font (size 1.524 1.524)) hide))
  (property "Datasheet" "" (id 3) (at 229.87 95.885 0) (effects (font (size 1.524 1.524)))) (pin "1") (pin "2"))

 (symbol (lib_id "passives:CAP_0402") (at 140.97 69.215 0) (unit 1) (in_bom yes) (on_board yes) (fields_autoplaced)
  (property "Reference" "C552" (id 0) (at 140.97 65.405 0) (effects (font (size 0.635 0.635))))
  (property "Value" "10nF" (id 1) (at 140.97 66.675 0) (effects (font (size 0.635 0.635))))
  (property "Footprint" "General_SMD:SM0402" (id 2) (at 140.97 66.675 0) (effects (font (size 1.524 1.524)) hide))
  (property "Datasheet" "" (id 3) (at 140.97 69.215 0) (effects (font (size 1.524 1.524)))) (pin "1") (pin "2"))

 (symbol (lib_id "adccore-rescue:GND") (at 145.415 72.39 90) (unit 1) (in_bom yes) (on_board yes)
  (property "Reference" "#PWR0204" (id 0) (at 151.765 72.39 0) (effects (font (size 1.27 1.27)) hide))
  (property "Value" "GND" (id 1) (at 149.225 72.39 0) (effects (font (size 1.27 1.27)) hide))
  (property "Footprint" "" (id 2) (at 145.415 72.39 0) (effects (font (size 1.27 1.27)) hide))
  (property "Datasheet" "" (id 3) (at 145.415 72.39 0) (effects (font (size 1.27 1.27)) hide)) (pin "1"))

 (symbol (lib_id "passives:RES_0402") (at 94.615 66.04 0) (unit 1) (in_bom yes) (on_board yes) (fields_autoplaced)
  (property "Reference" "R509" (id 0) (at 94.615 62.23 0) (effects (font (size 0.635 0.635))))
  (property "Value" "1k" (id 1) (at 94.615 63.5 0) (effects (font (size 0.635 0.635))))
  (property "Footprint" "SM0402" (id 2) (at 94.615 66.04 0) (effects (font (size 1.524 1.524)) hide))
  (property "Datasheet" "" (id 3) (at 94.615 66.04 0) (effects (font (size 1.524 1.524)))) (pin "1") (pin "2"))

 (symbol (lib_id "adccore-rescue:GND") (at 137.795 86.995 270) (mirror x) (unit 1) (in_bom yes) (on_board yes)
  (property "Reference" "#PWR0205" (id 0) (at 131.445 86.995 0) (effects (font (size 1.27 1.27)) hide))
  (property "Value" "GND" (id 1) (at 133.985 86.995 0) (effects (font (size 1.27 1.27)) hide))
  (property "Footprint" "" (id 2) (at 137.795 86.995 0) (effects (font (size 1.27 1.27)) hide))
  (property "Datasheet" "" (id 3) (at 137.795 86.995 0) (effects (font (size 1.27 1.27)) hide)) (pin "1"))

 (symbol (lib_id "passives:IND_0603") (at 135.255 64.77 90) (unit 1) (in_bom yes) (on_board yes) (fields_autoplaced)
  (property "Reference" "L501" (id 0) (at 136.525 64.135 90) (effects (font (size 0.635 0.635)) (justify right)))
  (property "Value" "BLM18" (id 1) (at 136.525 65.405 90) (effects (font (size 0.635 0.635)) (justify right)))
  (property "Footprint" "SM0603" (id 2) (at 135.255 64.77 0) (effects (font (size 1.524 1.524)) hide))
  (property "Datasheet" "" (id 3) (at 135.255 64.77 0) (effects (font (size 1.524 1.524)))) (pin "1") (pin "2"))

 (symbol (lib_id "passives:CAP_0805") (at 177.165 60.325 0) (unit 1) (in_bom yes) (on_board yes) (fields_autoplaced)
  (property "Reference" "C554" (id 0) (at 177.165 55.88 0) (effects (font (size 0.635 0.635))))
  (property "Value" "4.7uF" (id 1) (at 177.165 57.15 0) (effects (font (size 0.635 0.635))))
  (property "Footprint" "General_SMD:SM0805" (id 2) (at 177.165 57.785 0) (effects (font (size 1.524 1.524)) hide))
  (property "Datasheet" "" (id 3) (at 177.165 60.325 0) (effects (font (size 1.524 1.524)))) (pin "1") (pin "2"))

 (symbol (lib_id "passives:CAP_0402") (at 178.435 89.535 0) (mirror y) (unit 1) (in_bom yes) (on_board yes) (fields_autoplaced)
  (property "Reference" "C557" (id 0) (at 178.435 85.725 0) (effects (font (size 0.635 0.635))))
  (property "Value" "100nF" (id 1) (at 178.435 86.995 0) (effects (font (size 0.635 0.635))))
  (property "Footprint" "General_SMD:SM0402" (id 2) (at 178.435 86.995 0) (effects (font (size 1.524 1.524)) hide))
  (property "Datasheet" "" (id 3) (at 178.435 89.535 0) (effects (font (size 1.524 1.524)))) (pin "1") (pin "2"))

 (symbol (lib_id "passives:RES_0402") (at 229.87 87.63 90) (unit 1) (in_bom yes) (on_board yes) (fields_autoplaced)
  (property "Reference" "R515" (id 0) (at 232.41 86.995 90) (effects (font (size 0.635 0.635)) (justify right)))
  (property "Value" "0" (id 1) (at 232.41 88.265 90) (effects (font (size 0.635 0.635)) (justify right)))
  (property "Footprint" "SM0402" (id 2) (at 229.87 87.63 0) (effects (font (size 1.524 1.524)) hide))
  (property "Datasheet" "" (id 3) (at 229.87 87.63 0) (effects (font (size 1.524 1.524)))) (pin "1") (pin "2"))

 (symbol (lib_id "passives:RES_0402") (at 94.615 83.185 0) (unit 1) (in_bom yes) (on_board yes) (fields_autoplaced)
  (property "Reference" "R511" (id 0) (at 94.615 79.375 0) (effects (font (size 0.635 0.635))))
  (property "Value" "1k" (id 1) (at 94.615 80.645 0) (effects (font (size 0.635 0.635))))
  (property "Footprint" "SM0402" (id 2) (at 94.615 83.185 0) (effects (font (size 1.524 1.524)) hide))
  (property "Datasheet" "" (id 3) (at 94.615 83.185 0) (effects (font (size 1.524 1.524)))) (pin "1") (pin "2"))

 (symbol (lib_id "adccore-rescue:+3.3V") (at 182.88 55.245 0) (unit 1) (in_bom yes) (on_board yes)
  (property "Reference" "#PWR0206" (id 0) (at 182.88 59.055 0) (effects (font (size 1.27 1.27)) hide))
  (property "Value" "+3.3V" (id 1) (at 182.88 51.689 0))
  (property "Footprint" "" (id 2) (at 182.88 55.245 0) (effects (font (size 1.27 1.27)) hide))
  (property "Datasheet" "" (id 3) (at 182.88 55.245 0) (effects (font (size 1.27 1.27)) hide)) (pin "1"))

 (symbol (lib_id "adccore-rescue:GND") (at 224.155 99.695 0) (mirror y) (unit 1) (in_bom yes) (on_board yes)
  (property "Reference" "#PWR0170" (id 0) (at 224.155 106.045 0) (effects (font (size 1.27 1.27)) hide))
  (property "Value" "GND" (id 1) (at 224.155 103.505 0) (effects (font (size 1.27 1.27)) hide))
  (property "Footprint" "" (id 2) (at 224.155 99.695 0) (effects (font (size 1.27 1.27)) hide))
  (property "Datasheet" "" (id 3) (at 224.155 99.695 0) (effects (font (size 1.27 1.27)) hide)) (pin "1"))

 (symbol (lib_id "adccore-rescue:+3.3V") (at 135.255 51.435 0) (unit 1) (in_bom yes) (on_board yes)
  (property "Reference" "#PWR0129" (id 0) (at 135.255 55.245 0) (effects (font (size 1.27 1.27)) hide))
  (property "Value" "+3.3V" (id 1) (at 135.255 47.879 0))
  (property "Footprint" "" (id 2) (at 135.255 51.435 0) (effects (font (size 1.27 1.27)) hide))
  (property "Datasheet" "" (id 3) (at 135.255 51.435 0) (effects (font (size 1.27 1.27)) hide)) (pin "1"))

 (symbol (lib_id "adccore-rescue:GND") (at 172.72 69.215 270) (mirror x) (unit 1) (in_bom yes) (on_board yes)
  (property "Reference" "#PWR0202" (id 0) (at 166.37 69.215 0) (effects (font (size 1.27 1.27)) hide))
  (property "Value" "GND" (id 1) (at 168.91 69.215 0) (effects (font (size 1.27 1.27)) hide))
  (property "Footprint" "" (id 2) (at 172.72 69.215 0) (effects (font (size 1.27 1.27)) hide))
  (property "Datasheet" "" (id 3) (at 172.72 69.215 0) (effects (font (size 1.27 1.27)) hide)) (pin "1"))

 (symbol (lib_id "passives:CAP_0402") (at 101.6 103.505 90) (unit 1) (in_bom yes) (on_board yes) (fields_autoplaced)
  (property "Reference" "C550" (id 0) (at 104.14 102.87 90) (effects (font (size 0.635 0.635)) (justify right)))
  (property "Value" "10nF" (id 1) (at 104.14 104.14 90) (effects (font (size 0.635 0.635)) (justify right)))
  (property "Footprint" "General_SMD:SM0402" (id 2) (at 99.06 103.505 0) (effects (font (size 1.524 1.524)) hide))
  (property "Datasheet" "" (id 3) (at 101.6 103.505 0) (effects (font (size 1.524 1.524)))) (pin "1") (pin "2"))

 (symbol (lib_id "passives:RES_0402") (at 94.615 107.315 0) (unit 1) (in_bom yes) (on_board yes) (fields_autoplaced)
  (property "Reference" "R514" (id 0) (at 94.615 103.505 0) (effects (font (size 0.635 0.635))))
  (property "Value" "1k" (id 1) (at 94.615 104.775 0) (effects (font (size 0.635 0.635))))
  (property "Footprint" "SM0402" (id 2) (at 94.615 107.315 0) (effects (font (size 1.524 1.524)) hide))
  (property "Datasheet" "" (id 3) (at 94.615 107.315 0) (effects (font (size 1.524 1.524)))) (pin "1") (pin "2"))

 (symbol (lib_id "adccore-rescue:GND") (at 229.87 99.695 0) (mirror y) (unit 1) (in_bom yes) (on_board yes)
  (property "Reference" "#PWR0196" (id 0) (at 229.87 106.045 0) (effects (font (size 1.27 1.27)) hide))
  (property "Value" "GND" (id 1) (at 229.87 103.505 0) (effects (font (size 1.27 1.27)) hide))
  (property "Footprint" "" (id 2) (at 229.87 99.695 0) (effects (font (size 1.27 1.27)) hide))
  (property "Datasheet" "" (id 3) (at 229.87 99.695 0) (effects (font (size 1.27 1.27)) hide)) (pin "1"))

 (symbol (lib_id "ADS131M03:ADS131M03_TSSOP") (at 155.575 95.885 0) (unit 1) (in_bom yes) (on_board yes) (fields_autoplaced)
  (property "Reference" "U506" (id 0) (at 155.575 78.74 0) (effects (font (size 1 1))))
  (property "Value" "ADS131M03_TSSOP" (id 1) (at 155.575 81.28 0) (effects (font (size 1 1))))
  (property "Footprint" "SSOP:TSSOP20_5.8W" (id 2) (at 151.765 92.075 0) (effects (font (size 1.27 1.27)) hide))
  (property "Datasheet" "" (id 3) (at 151.765 92.075 0) (effects (font (size 1.27 1.27)) hide)) (pin "1") (pin "10") (pin "11") (pin "12") (pin "13") (pin "14") (pin "15") (pin "16") (pin "17") (pin "18") (pin "19") (pin "2") (pin "20") (pin "3") (pin "4") (pin "5") (pin "6") (pin "7") (pin "8") (pin "9"))

 (symbol (lib_id "passives:CAP_0402") (at 101.6 86.995 90) (unit 1) (in_bom yes) (on_board yes) (fields_autoplaced)
  (property "Reference" "C549" (id 0) (at 104.14 86.36 90) (effects (font (size 0.635 0.635)) (justify right)))
  (property "Value" "10nF" (id 1) (at 104.14 87.63 90) (effects (font (size 0.635 0.635)) (justify right)))
  (property "Footprint" "General_SMD:SM0402" (id 2) (at 99.06 86.995 0) (effects (font (size 1.524 1.524)) hide))
  (property "Datasheet" "" (id 3) (at 101.6 86.995 0) (effects (font (size 1.524 1.524)))) (pin "1") (pin "2"))

 (symbol (lib_id "adccore-rescue:GND") (at 183.515 89.535 90) (mirror x) (unit 1) (in_bom yes) (on_board yes)
  (property "Reference" "#PWR0195" (id 0) (at 189.865 89.535 0) (effects (font (size 1.27 1.27)) hide))
  (property "Value" "GND" (id 1) (at 187.325 89.535 0) (effects (font (size 1.27 1.27)) hide))
  (property "Footprint" "" (id 2) (at 183.515 89.535 0) (effects (font (size 1.27 1.27)) hide))
  (property "Datasheet" "" (id 3) (at 183.515 89.535 0) (effects (font (size 1.27 1.27)) hide)) (pin "1"))

 (symbol (lib_id "passives:CAP_0402") (at 177.165 69.215 0) (mirror y) (unit 1) (in_bom yes) (on_board yes) (fields_autoplaced)
  (property "Reference" "C555" (id 0) (at 177.165 65.405 0) (effects (font (size 0.635 0.635))))
  (property "Value" "10nF" (id 1) (at 177.165 66.675 0) (effects (font (size 0.635 0.635))))
  (property "Footprint" "General_SMD:SM0402" (id 2) (at 177.165 66.675 0) (effects (font (size 1.524 1.524)) hide))
  (property "Datasheet" "" (id 3) (at 177.165 69.215 0) (effects (font (size 1.524 1.524)))) (pin "1") (pin "2"))

 (symbol (lib_id "adccore-rescue:GND") (at 145.415 69.215 90) (unit 1) (in_bom yes) (on_board yes)
  (property "Reference" "#PWR0199" (id 0) (at 151.765 69.215 0) (effects (font (size 1.27 1.27)) hide))
  (property "Value" "GND" (id 1) (at 149.225 69.215 0) (effects (font (size 1.27 1.27)) hide))
  (property "Footprint" "" (id 2) (at 145.415 69.215 0) (effects (font (size 1.27 1.27)) hide))
  (property "Datasheet" "" (id 3) (at 145.415 69.215 0) (effects (font (size 1.27 1.27)) hide)) (pin "1"))

 (symbol (lib_id "adccore-rescue:GND") (at 145.415 60.325 90) (unit 1) (in_bom yes) (on_board yes)
  (property "Reference" "#PWR0198" (id 0) (at 151.765 60.325 0) (effects (font (size 1.27 1.27)) hide))
  (property "Value" "GND" (id 1) (at 149.225 60.325 0) (effects (font (size 1.27 1.27)) hide))
  (property "Footprint" "" (id 2) (at 145.415 60.325 0) (effects (font (size 1.27 1.27)) hide))
  (property "Datasheet" "" (id 3) (at 145.415 60.325 0) (effects (font (size 1.27 1.27)) hide)) (pin "1"))

 (symbol (lib_id "passives:RES_0402") (at 94.615 99.695 0) (unit 1) (in_bom yes) (on_board yes) (fields_autoplaced)
  (property "Reference" "R513" (id 0) (at 94.615 95.885 0) (effects (font (size 0.635 0.635))))
  (property "Value" "1k" (id 1) (at 94.615 97.155 0) (effects (font (size 0.635 0.635))))
  (property "Footprint" "SM0402" (id 2) (at 94.615 99.695 0) (effects (font (size 1.524 1.524)) hide))
  (property "Datasheet" "" (id 3) (at 94.615 99.695 0) (effects (font (size 1.524 1.524)))) (pin "1") (pin "2"))

 (symbol (lib_id "adccore-rescue:GND") (at 172.72 60.325 270) (mirror x) (unit 1) (in_bom yes) (on_board yes)
  (property "Reference" "#PWR0197" (id 0) (at 166.37 60.325 0) (effects (font (size 1.27 1.27)) hide))
  (property "Value" "GND" (id 1) (at 168.91 60.325 0) (effects (font (size 1.27 1.27)) hide))
  (property "Footprint" "" (id 2) (at 172.72 60.325 0) (effects (font (size 1.27 1.27)) hide))
  (property "Datasheet" "" (id 3) (at 172.72 60.325 0) (effects (font (size 1.27 1.27)) hide)) (pin "1"))

 (symbol (lib_id "passives:CAP_0402") (at 140.97 72.39 0) (mirror y) (unit 1) (in_bom yes) (on_board yes)
  (property "Reference" "C553" (id 0) (at 140.97 76.2 0) (effects (font (size 0.635 0.635))))
  (property "Value" "100pF" (id 1) (at 140.97 74.93 0) (effects (font (size 0.635 0.635))))
  (property "Footprint" "General_SMD:SM0402" (id 2) (at 140.97 69.85 0) (effects (font (size 1.524 1.524)) hide))
  (property "Datasheet" "" (id 3) (at 140.97 72.39 0) (effects (font (size 1.524 1.524)))) (pin "1") (pin "2")))
